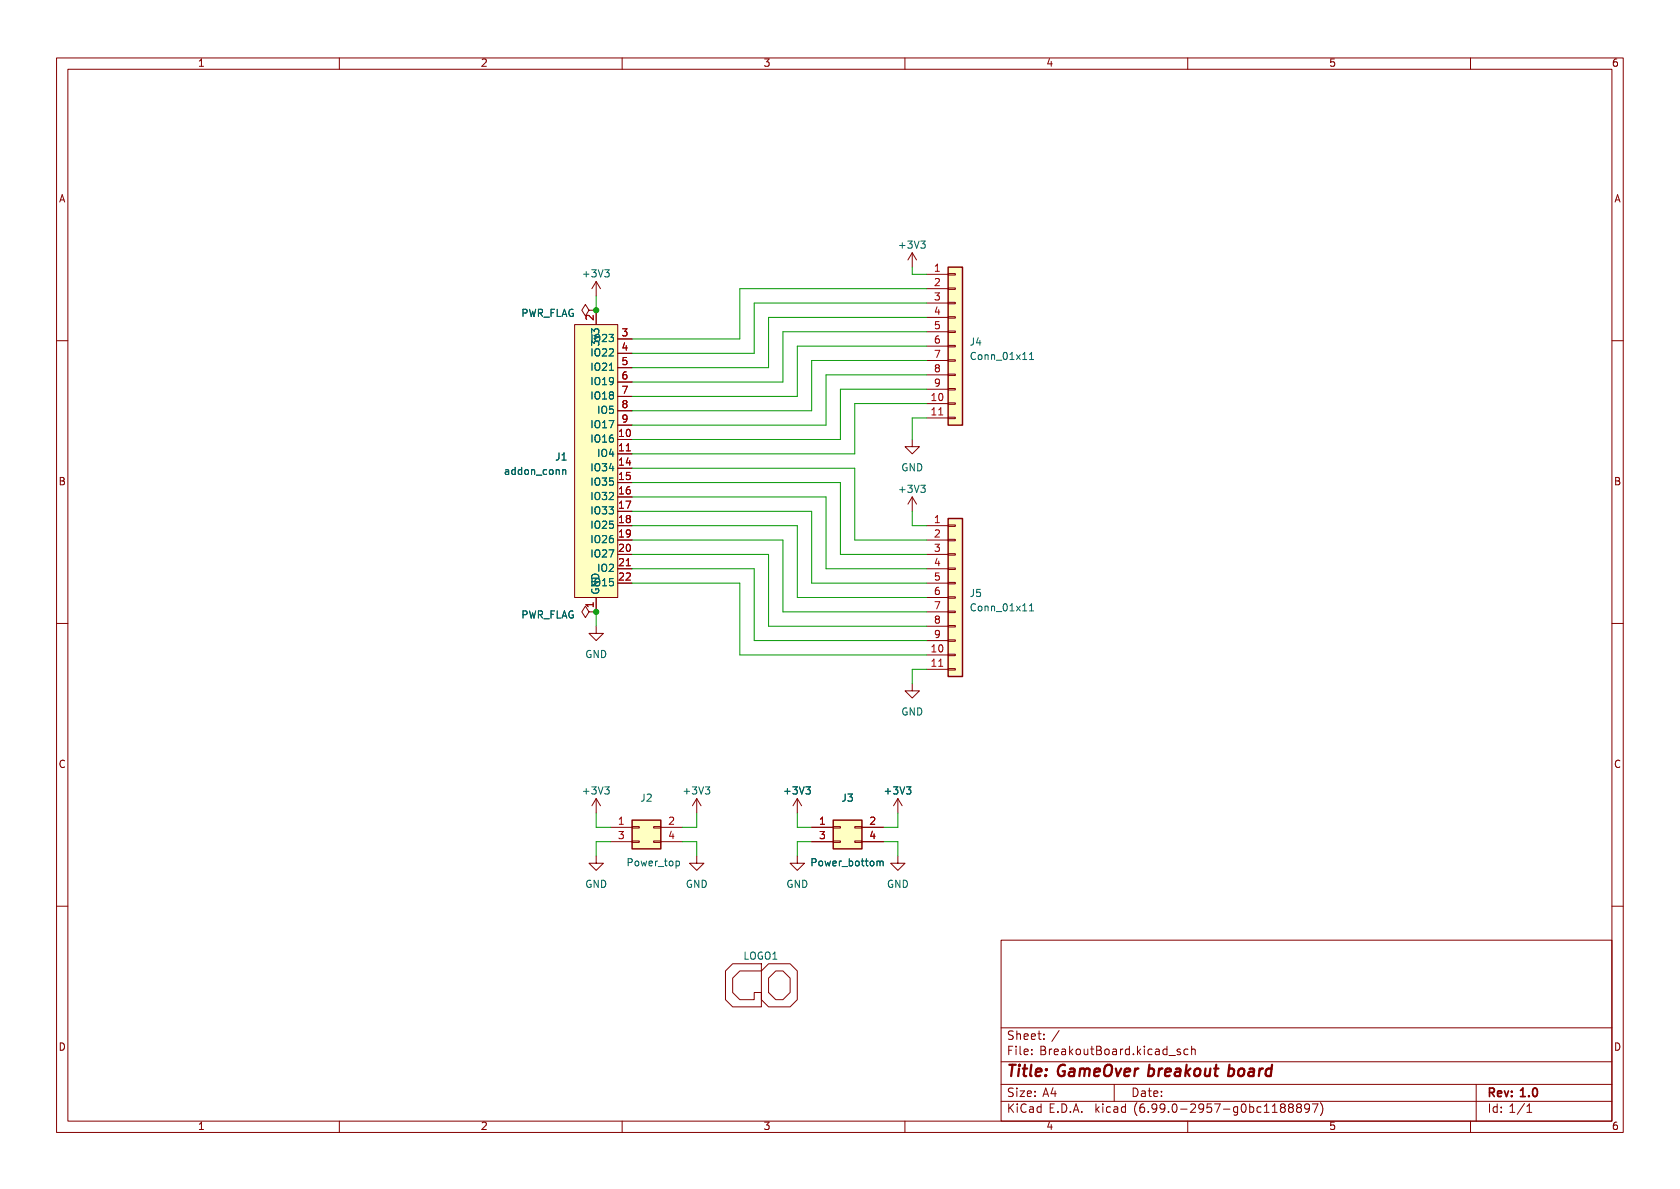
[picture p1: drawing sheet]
<svg xmlns="http://www.w3.org/2000/svg" width="297mm" height="210mm" viewBox="0 0 297 210" stroke-linecap="round" stroke-linejoin="round" font-family="sans-serif">
<g fill="none" stroke="#840000" stroke-width=".18">
<path d="M10 10.2h277v190.1h-277zM12 12.2h273v186.1h-273zM60 10.2v2M110 10.2v2M160 10.2v2M210 10.2v2M260 10.2v2M101.6 57.4h7.6v48.3h-7.6zM104.1 54.9l-.6-1.1-.6 1.1 .6 1 .6-1h1.3M105.4 54.9h.1M105.4 49.8v2.5M105.4 54.9v2.5"/>
<path d="M105.4 49.8l-.8 1.2M105.4 49.8l.8 1.2M109.2 59.9h2.6M161.3 44.7v2.5M161.3 44.7l-.8 1.3M161.3 44.7l.8 1.3M163.8 48.5h3.8M163.8 51h3.8M163.8 53.6h3.8M163.8 56.1h3.8M163.8 58.7h3.8M167.6 58.5h1.3v.3h-1.3z"/>
<path d="M167.6 56h1.3v.3h-1.3zM167.6 53.5h1.3v.2h-1.3zM167.6 50.9h1.3v.3h-1.3zM167.6 48.4h1.3v.2h-1.3zM10 60.2h2M109.2 62.5h2.6M109.2 65h2.6M109.2 67.6h2.6M109.2 70.1h2.6M109.2 72.6h2.6M109.2 75.2h2.6M161.3 77.7v1.3h1.3l-1.3 1.3-1.3-1.3h1.3"/>
<path d="M163.8 71.4h3.8M163.8 73.9h3.8M163.8 61.2h3.8M163.8 63.7h3.8M163.8 66.3h3.8M163.8 68.8h3.8M167.6 73.8h1.3v.2h-1.3zM167.6 71.2h1.3v.3h-1.3zM167.6 68.7h1.3v.3h-1.3zM167.6 66.2h1.3v.2h-1.3zM167.6 63.6h1.3v.3h-1.3zM167.6 61.1h1.3v.2h-1.3z"/>
<path d="M285 60.2h2M109.2 80.3h2.6M161.3 87.9l-.8 1.2M161.3 87.9v2.5M161.3 87.9l.8 1.2M163.8 93h3.8M163.8 95.5h3.8M163.8 98h3.8M167.6 97.9h1.3v.3h-1.3zM167.6 95.4h1.3v.2h-1.3zM167.6 92.8h1.3v.3h-1.3zM10 110.2h2"/>
<path d="M104.1 108.2l-.6-1-.6 1 .6 1 .6-1h1.3M105.4 108.2h.1M105.4 110.7v1.3h1.3l-1.3 1.3-1.3-1.3h1.3M105.4 105.7v2.5M109.2 100.6h2.6M163.8 100.6h3.8M163.8 115.8h3.8M163.8 118.4h3.8M163.8 103.1h3.8M163.8 105.7h3.8M163.8 108.2h3.8M163.8 110.7h3.8"/>
<path d="M163.8 113.3h3.8M167.6 118.2h1.3v.3h-1.3zM167.6 115.7h1.3v.2h-1.3zM167.6 113.2h1.3v.2h-1.3zM167.6 110.6h1.3v.3h-1.3zM167.6 108.1h1.3v.2h-1.3zM167.6 105.5h1.3v.3h-1.3zM167.6 103h1.3v.2h-1.3zM167.6 100.5h1.3v.2h-1.3zM285 110.2h2M161.3 120.9v1.3h1.3l-1.3 1.2-1.3-1.2h1.3M105.4 151.4v1.2h1.3l-1.3 1.3-1.3-1.3h1.3"/>
<path d="M105.4 141.2v2.6M105.4 141.2l-.8 1.3M105.4 141.2l.8 1.3M107.9 146.3h3.9M107.9 148.8h3.9M111.8 148.7h1.2v.3h-1.2zM111.8 146.2h1.2v.2h-1.2zM115.6 148.7h1.2v.3h-1.2zM115.6 146.2h1.2v.2h-1.2zM116.8 146.3h3.8M116.8 148.8h3.8M123.2 151.4v1.2h1.3l-1.3 1.3-1.3-1.3h1.3"/>
<path d="M123.2 141.2l-.8 1.3M123.2 141.2v2.6M123.2 141.2l.8 1.3M141 151.4v1.2h1.2l-1.2 1.3-1.3-1.3h1.3M141 141.2l-.8 1.3M141 141.2v2.6M141 141.2l.7 1.3M143.5 146.3h3.8M143.5 148.8h3.8M147.3 148.7h1.3v.3h-1.3zM147.3 146.2h1.3v.2h-1.3zM151.1 148.7h1.3v.3h-1.3z"/>
<path d="M151.1 146.2h1.3v.2h-1.3zM152.4 146.3h3.8M152.4 148.8h3.8M158.7 151.4v1.2h1.3l-1.3 1.3-1.2-1.3h1.2M158.7 141.2l-.7 1.3M158.7 141.2v2.6M158.7 141.2l.8 1.3M10 160.2h2M128.3 171.7l1.2-1.3h5.1v1.3h-3.8l-1.3 1.3v2.5l1.3 1.3h2.5v-1.3h1.3v2.5h-5.1l-1.2-1.2zM134.6 171.7l1.3-1.3h3.8l1.3 1.3v5.1l-1.3 1.2h-3.8l-1.3-1.2zM135.9 173l1.3-1.3h1.2l1.3 1.3v2.5l-1.3 1.3h-1.2l-1.3-1.3zM177 166.3h108v32h-108z"/>
<path d="M285 160.2h2M60 198.3v2M110 198.3v2M160 198.3v2M177 194.8h108M177 191.8h108M177 187.8h108M177 181.8h108M185.8 193.4h1M186.5 192.9v1M187.3 182.2l-1.3 2M197 191.8v3"/>
<path d="M206.7 186.6h1.1M208.7 185.6l-.4-.1-.2 .2 .1 .2 .5 .2v.3h-.6M210 198.3v2M210 185.6l-.4-.1-.3 .3v.4l.2 .2h.5M210.7 185.6l.2-.1 .4 .1v.9M210.7 185v1.5M223.5 196.7h.9M223.5 195.6l.5-.4v1.5M225 196.7h.8M225 195.6l.4-.4v1.5M226.7 195.8l-.3 .3 .1 .5 .2 .1h.3l.2-.3v-.4l-.2-.2M226.7 195.8l-.3-.2 .3-.4h.3l.2 .3-.2 .3"/>
<path d="M226.7 195.8h.3M228.1 195.8l-.3 .3 .1 .5 .2 .1 .4-.1 .2-.2-.1-.4-.2-.2M228.1 195.8l-.3-.2 .3-.4h.3l.3 .3-.3 .3M228.1 195.8h.3M229.5 195.8l-.3 .3 .1 .5 .2 .1 .5-.1 .1-.2-.1-.4-.2-.2M229.5 195.8l-.3-.2 .3-.4 .5 .1 .1 .2-.3 .3M229.5 195.8h.3M231.5 195.8l-.3 .3h-.4l-.1-.3 .1-.5 .4-.1 .3 .1a.99 .99 0 0 1-.4 1.4h-.3M232 195.2h1l-.6 1.5M233.5 195a1.72 1.72 0 0 1 0 2.3M260 198.3v2M261 191.8v6.5"/>
<path d="M269.5 195.1l-1.2 2M270 196.7h.8M270 195.6l.4-.4v1.5"/>
</g>
<path d="M271.6 192.5l.2 .5-.2 .8" fill="none" stroke="#840000" stroke-width=".3"/>
<path d="M222.7 189l-.1 1.3M223.3 189l-.4 .1-.2 .2M224.8 189.1a.66 .66 0 0 0-1 .2v.6l.1 .3 .2 .1 .6-.1M224.9 188.3l-.2 2" fill="none" stroke="#840000" stroke-width=".4"/>
<g fill="#ffffc2" stroke="#ffffc2" stroke-width=".18">
<path d="M101.6 57.4h7.6v48.3h-7.6z"/>
<path d="M167.6 91.7h2.6v27.9h-2.6z"/>
<path d="M147.3 145h5.1v5.1h-5.1z"/>
<path d="M111.8 145h5v5.1h-5z"/>
<path d="M167.6 47.2h2.6v28h-2.6z"/>
</g>
<path d="M182 63.6h.8M182.3 62.5l.1-.2v1.3M99.7 83.1l.3 .1v.7M182 108h.8M182.3 106.9l.1-.1v1.2M120 152.3l.1 .2-.1 .6M155.6 152.4l.2-.1h.3v.8" fill="none" stroke="#006464" stroke-width=".18"/>
<path d="M167.6 47.2h2.6v28h-2.6zM167.6 91.7h2.6v27.9h-2.6zM111.8 145h5v5.1h-5zM147.3 145h5.1v5.1h-5.1z" fill="none" stroke="#840000" stroke-width=".25"/>
<g fill="none" stroke="#009600" stroke-width=".18">
<path d="M105.4 52.3v2.6M161.3 47.2v1.3h2.5M163.8 53.6h-30.5v8.9h-21.5M163.8 56.1h-27.9v8.9h-24.1M163.8 58.7h-25.4v8.9h-26.6M163.8 51h-33v8.9h-19M163.8 63.7h-20.3v8.9h-31.7M163.8 73.9h-2.5v3.8M163.8 61.2h-22.8v8.9h-29.2M163.8 66.3h-17.8v8.9h-34.2M163.8 71.4h-12.7v8.9h-39.3M163.8 68.8h-15.2v8.9h-36.8"/>
<path d="M111.8 93h29.2v12.7h22.8M111.8 95.5h26.6v12.7h25.4M111.8 87.9h34.2v12.7h17.8M111.8 82.8h39.3v12.7h12.7M111.8 85.3h36.8v12.7h15.2M111.8 90.4h31.7v12.7h20.3M111.8 98h24.1v12.7h27.9M161.3 90.4v2.6h2.5M105.4 108.2v2.5M111.8 103.1h19v12.7h33M111.8 100.6h21.5v12.7h30.5M163.8 118.4h-2.5v2.5"/>
<path d="M105.4 143.8v2.5h2.5M107.9 148.8h-2.5v2.6M120.6 148.8h2.6v2.6M123.2 143.8v2.5h-2.6M141 143.8v2.5h2.5M143.5 148.8h-2.5v2.6M156.2 148.8h2.5v2.6M158.7 143.8v2.5h-2.5"/>
</g>
<g fill="#009600" stroke="#009600" stroke-width=".18">
<circle cx="105.4" cy="54.9" r=".46"/>
<circle cx="105.4" cy="108.2" r=".46"/>
</g>
<text font-size="2.8" fill="#840000" x="178" y="190.6">Title: GameOver breakout board</text>
<g font-size="2.1" fill="#840000">
<text x="178" y="184">Sheet: /</text>
<text x="178" y="186.7">File: BreakoutBoard.kicad_sch</text>
<text x="178" y="196.9">KiCad E.D.A. kicad (6.99.0-2957-g0bc1188897)</text>
<text x="178" y="194.1">Size: A4</text>
<text x="200" y="194.1">Date:</text>
<text x="263" y="194.1">Rev: 1.0</text>
<text x="263" y="196.9">Id: 1/1</text>
</g>
<g font-size="1.8" fill="#840000">
<text x="35" y="11.9">1</text>
<text x="85" y="11.9">2</text>
<text x="135" y="11.9">3</text>
<text x="185" y="11.9">4</text>
<text x="235" y="11.9">5</text>
<text x="285" y="11.9">6</text>
<text x="10.3" y="35.9">A</text>
<text x="285.3" y="35.9">A</text>
<text x="10.3" y="85.9">B</text>
<text x="285.3" y="85.9">B</text>
<text x="10.3" y="135.9">C</text>
<text x="285.3" y="135.9">C</text>
<text x="10.3" y="185.9">D</text>
<text x="285.3" y="185.9">D</text>
<text x="35" y="199.9">1</text>
<text x="85" y="199.9">2</text>
<text x="135" y="199.9">3</text>
<text x="185" y="199.9">4</text>
<text x="235" y="199.9">5</text>
<text x="285" y="199.9">6</text>
</g>
<g font-size="1.8" fill="#006464">
<text x="159.2" y="44.1">+3V3</text>
<text x="103.3" y="49.1">+3V3</text>
<text x="91.9" y="56.1">PWR_FLAG</text>
<text x="104.9" y="60.6">IO23</text>
<text x="104.9" y="63.1">IO22</text>
<text x="104.9" y="65.7">IO21</text>
<text x="106" y="60.9" transform="rotate(-90 106 60.9)">3v3</text>
<text x="171.5" y="61.2">J4</text>
<text x="172" y="63.7">Conn_01x11</text>
<text x="104.9" y="68.2">IO19</text>
<text x="104.9" y="70.7">IO18</text>
<text x="104.9" y="75.8">IO17</text>
<text x="105.9" y="73.3">IO5</text>
<text x="98.3" y="81.5">J1</text>
<text x="104.9" y="78.4">IO16</text>
<text x="104.9" y="83.4">IO34</text>
<text x="105.9" y="80.9">IO4</text>
<text x="159.3" y="83.4">GND</text>
<text x="89.5" y="84.1">addon_conn</text>
<text x="104.9" y="86">IO35</text>
<text x="104.9" y="88.5">IO32</text>
<text x="159.2" y="87.2">+3V3</text>
<text x="104.9" y="91.1">IO33</text>
<text x="104.9" y="93.6">IO25</text>
<text x="104.9" y="96.1">IO26</text>
<text x="104.9" y="98.7">IO27</text>
<text x="105.9" y="101.2">IO2</text>
<text x="104.9" y="103.8">IO15</text>
<text x="106" y="105.2" transform="rotate(-90 106 105.2)">GND</text>
<text x="171.5" y="105.7">J5</text>
<text x="91.9" y="109.5">PWR_FLAG</text>
<text x="172" y="108.2">Conn_01x11</text>
<text x="103.4" y="116.5">GND</text>
<text x="159.3" y="126.6">GND</text>
<text x="103.3" y="140.6">+3V3</text>
<text x="113.3" y="141.9">J2</text>
<text x="121.1" y="140.6">+3V3</text>
<text x="138.9" y="140.6">+3V3</text>
<text x="148.9" y="141.9">J3</text>
<text x="156.7" y="140.6">+3V3</text>
<text x="111" y="153.3">Power_top</text>
<text x="143.7" y="153.3">Power_bottom</text>
<text x="103.4" y="157.1">GND</text>
<text x="121.2" y="157.1">GND</text>
<text x="139" y="157.1">GND</text>
<text x="156.8" y="157.1">GND</text>
<text x="131.4" y="169.8">LOGO1</text>
</g>
<g font-size="1.8" fill="#a90000">
<text x="165.2" y="48.3">1</text>
<text x="165.2" y="50.8">2</text>
<text x="165.2" y="53.3">3</text>
<text x="105.2" y="56.6" transform="rotate(-90 105.2 56.6)">2</text>
<text x="110" y="59.7">3</text>
<text x="165.2" y="55.9">4</text>
<text x="165.2" y="58.4">5</text>
<text x="110" y="62.2">4</text>
<text x="110" y="64.8">5</text>
<text x="165.2" y="61">6</text>
<text x="165.2" y="63.5">7</text>
<text x="110" y="67.3">6</text>
<text x="110" y="69.8">7</text>
<text x="164.8" y="71.1">10</text>
<text x="165.2" y="66">8</text>
<text x="165.2" y="68.6">9</text>
<text x="109.5" y="77.5">10</text>
<text x="110" y="72.4">8</text>
<text x="110" y="74.9">9</text>
<text x="164.8" y="73.7">11</text>
<text x="109.5" y="80">11</text>
<text x="109.5" y="82.5">14</text>
<text x="109.5" y="85.1">15</text>
<text x="109.5" y="87.6">16</text>
<text x="109.5" y="90.2">17</text>
<text x="109.5" y="92.7">18</text>
<text x="109.5" y="95.2">19</text>
<text x="165.2" y="92.7">1</text>
<text x="165.2" y="95.2">2</text>
<text x="109.5" y="97.8">20</text>
<text x="109.5" y="100.3">21</text>
<text x="165.2" y="97.8">3</text>
<text x="165.2" y="100.3">4</text>
<text x="105.2" y="107.4" transform="rotate(-90 105.2 107.4)">1</text>
<text x="109.5" y="102.9">22</text>
<text x="165.2" y="102.9">5</text>
<text x="165.2" y="105.4">6</text>
<text x="165.2" y="107.9">7</text>
<text x="165.2" y="110.5">8</text>
<text x="165.2" y="113">9</text>
<text x="164.8" y="115.6">10</text>
<text x="164.8" y="118.1">11</text>
<text x="109.4" y="146">1</text>
<text x="109.4" y="148.6">3</text>
<text x="118.3" y="146">2</text>
<text x="118.3" y="148.6">4</text>
<text x="144.9" y="146">1</text>
<text x="144.9" y="148.6">3</text>
<text x="153.8" y="146">2</text>
<text x="153.8" y="148.6">4</text>
</g>
</svg>
